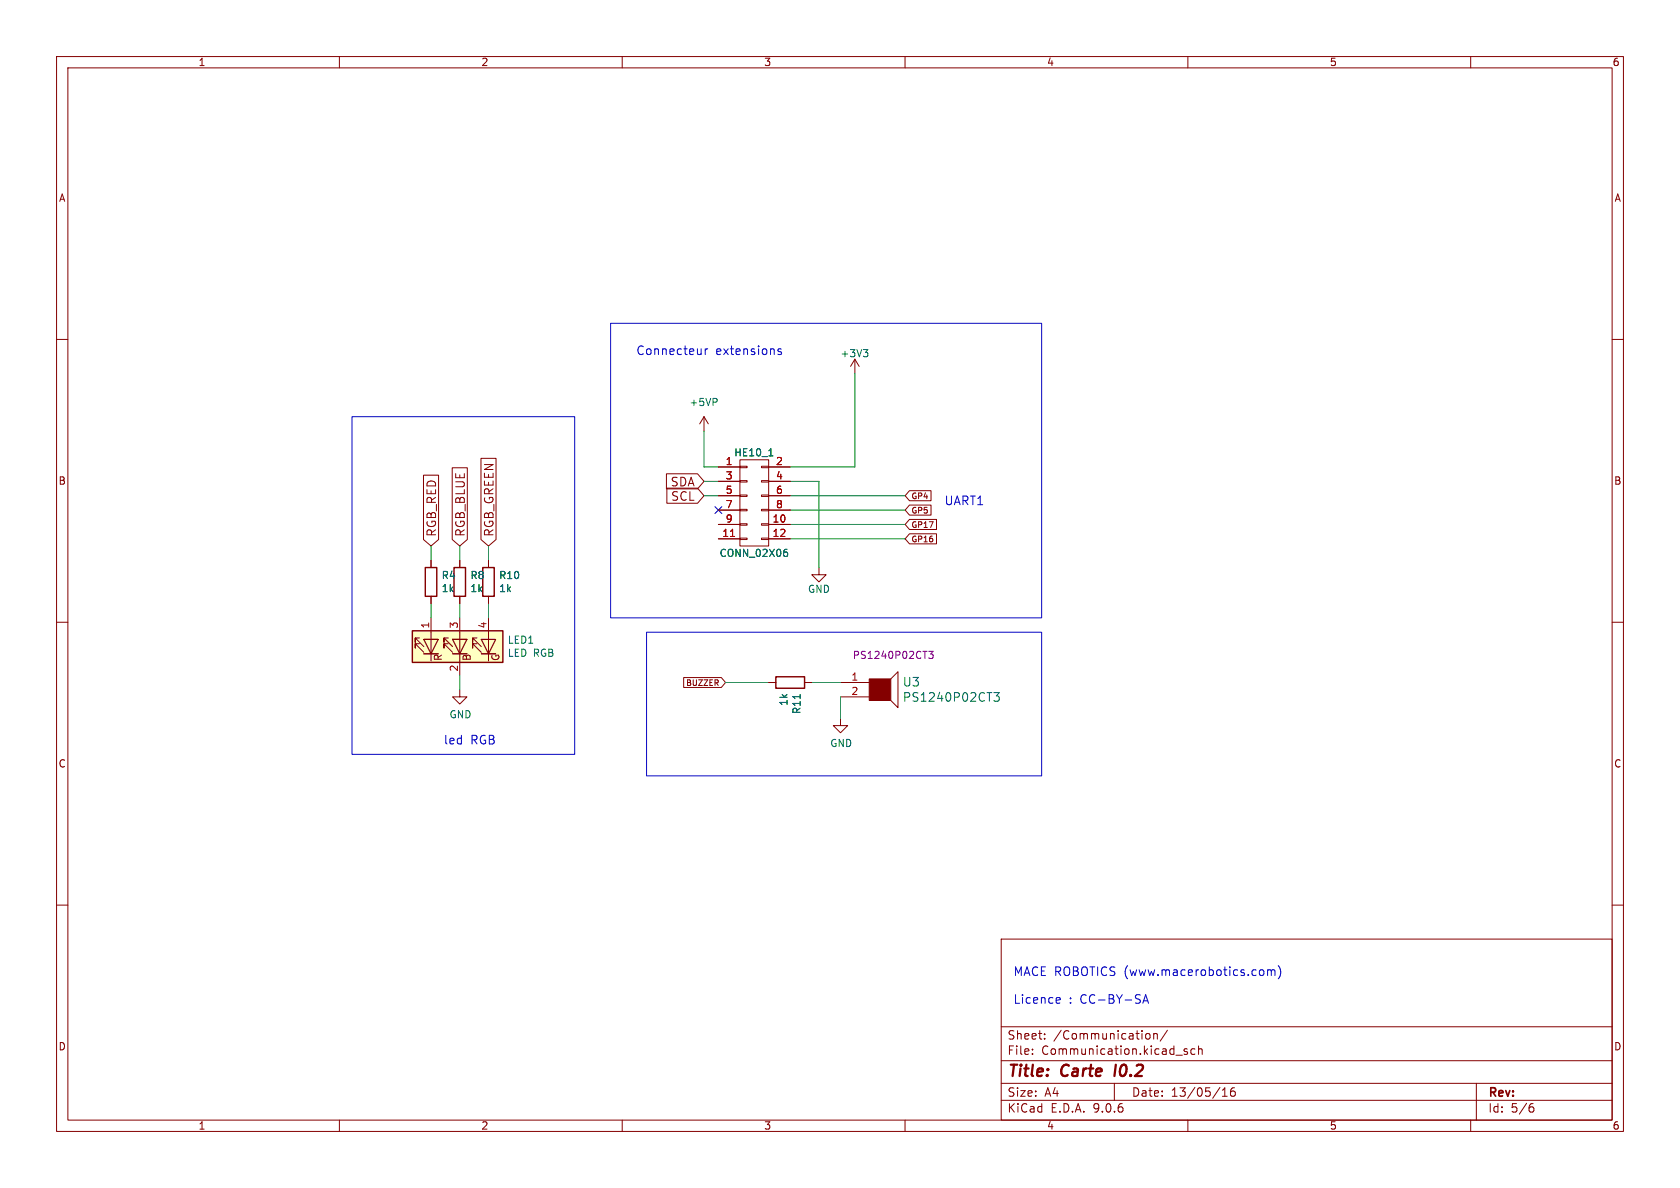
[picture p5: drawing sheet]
<svg xmlns="http://www.w3.org/2000/svg" width="297mm" height="210mm" viewBox="0 0 297 210" stroke-linecap="round" stroke-linejoin="round" font-family="sans-serif">
<g fill="none" stroke="#840000" stroke-width=".18">
<path d="M10 10h277v190h-277zM12 12h273v186h-273zM60 10v2M110 10v2M160 10v2M210 10v2M260 10v2M10 60h2M124.5 73.7l-.8 1.2M124.5 73.7l.7 1.2M124.5 73.7v2.5M285 60h2"/>
<path d="M10 110h2M285 110h2M148.6 127v1.3h1.3l-1.3 1.2-1.3-1.2h1.3M148.6 120.7h5.1M148.6 123.2h5.1M157.5 120l1.2-1.3v6.4l-1.2-1.3M10 160h2M177 166h108v32h-108zM285 160h2M60 198v2M110 198v2M160 198v2"/>
<path d="M177 194.5h108M177 191.5h108M177 187.5h108M177 181.5h108M182.5 186.3v.1M182.5 185.5v.1M184.7 183.6v.1M184.7 182.8v.1M197 191.5v3M202.6 182.8l.4-.1 .3 .3v.4l-.1 .2-.4 .1-.2-.1M204 182.8l.2-.1 .3 .1 .1 .9M204 182.7v1"/>
<path d="M206.4 182.1l-1.3 2M209.9 185.5l-.4-.1-.2 .2 .1 .2 .5 .2v.3h-.6M210 198v2M211.2 185.5l-.4-.1-.3 .3v.4l.2 .2h.5M211.9 185.5l.2-.1 .4 .1v.9M211.9 184.9v1.5M216.1 193.8h.9M216.1 192.7l.4-.4v1.5M218.2 192.3a.59 .59 0 0 0-.7 .6v.6l.2 .2 .4 .1 .2-.1 .1-.5-.2-.3h-.4l-.3 .3M260 198v2M261 191.5v6.5M270.6 195.7h.4l.2 .3-.1 .5-.5 .1"/>
<path d="M271 195.1l-.4 .1"/>
</g>
<path d="M197.3 188.2l-.3 2" fill="none" stroke="#840000" stroke-width=".4"/>
<path d="M153.7 120h3.8v3.8h-3.8z" fill="#840000" stroke="#840000" stroke-width=".18"/>
<path d="M126.7 70.5l.1 .2-.1 .3M175.7 122.4h.9l-.5 .6 .5 .2v.6l-.2 .2h-.5l-.2-.2" fill="none" stroke="#006464" stroke-width=".18"/>
<path d="M164.2 115.1h.8l-.5 .5 .4 .1v.6l-.2 .1-.5-.1" fill="none" stroke="#840084" stroke-width=".18"/>
<path d="M72.9 111.5h16v5.6h-16z" fill="#ffffc2"/>
<path d="M74.9 113h2.6l-1.3 2.6zM74.9 115.6h2.6M80 113h2.5l-1.2 2.6zM80 115.6h2.5M85.1 113h2.5l-1.2 2.6zM85.1 115.6h2.5" fill="none" stroke="#840000" stroke-width=".2"/>
<g fill="none" stroke="#840000" stroke-width=".18">
<path d="M151.1 63.5l-.7 1.3M151.1 63.5l.8 1.3M151.1 63.5v2.5M74.9 84h2.6v11.4l-1.3 1.1-1.3-1.1zM76.2 99.1v1.2M79.9 82.7h2.7v12.7l-1.3 1.1-1.4-1.1zM81.3 99.1v1.2M85 81h2.7v14.4l-1.3 1.1-1.4-1.1zM86.4 99.1v1.2M117.8 83.8h5.5l1.2 1.3-1.2 1.3h-5.5zM117.9 86.3h5.4l1.2 1.3-1.2 1.4h-5.4zM127 82.6h3.8"/>
<path d="M127 85.1h3.8M127 87.6h3.8M127 90.2h3.8M127 92.7h3.8M127 95.3h3.8M130.8 81.3h5.1v15.2h-5.1zM130.8 82.4h1.3v.3h-1.3zM130.8 85h1.3v.2h-1.3zM130.8 87.5h1.3v.3h-1.3zM130.8 90h1.3v.3h-1.3zM130.8 92.6h1.3v.2h-1.3zM130.8 95.1h1.3v.3h-1.3z"/>
<path d="M134.6 82.4h1.3v.3h-1.3zM134.6 85h1.3v.2h-1.3zM134.6 87.5h1.3v.3h-1.3zM134.6 90h1.3v.3h-1.3zM134.6 92.6h1.3v.2h-1.3zM134.6 95.1h1.3v.3h-1.3zM135.9 82.6h3.8M135.9 85.1h3.8M135.9 87.6h3.8M135.9 90.2h3.8M135.9 92.7h3.8M135.9 95.3h3.8"/>
<path d="M160.8 91.8h4.8v1.8h-4.8l-.8-.9zM160.8 94.4h4.8v1.7h-4.8l-.8-.8zM160.8 89.3h3.8v1.8h-3.8l-.8-.9zM160.8 86.7h3.8v1.8h-3.8l-.8-.9zM74.2 113.8h-.8v.8v-.8l1.5 1.5M74.2 112.8h-.8v.7v-.7l1.5 1.5M74.9 115.6h2.6M74.9 113h.1M74.9 113h2.6zM76.2 105.4v1.3M76.2 109.2v7.6M79.2 113.8h-.7v.8v-.8l1.5 1.5"/>
<path d="M79.2 112.8h-.7v.7v-.7l1.5 1.5M80 115.6h2.5M80 113h.1M80 113h2.5zM81.3 105.4v1.3M81.3 109.2v10.2M84.3 113.8h-.7v.8v-.8l1.5 1.5M84.3 112.8h-.7v.7v-.7l1.5 1.5M85.1 115.6h2.5M86.4 105.4v1.3M86.4 109.2v7.6M120.9 119.8h6.6l.8 .9-.8 .8h-6.6z"/>
<path d="M144.8 100.3v1.3h1.2l-1.2 1.3-1.3-1.3h1.3M81.3 121.9v1.3h1.2l-1.2 1.3-1.3-1.3h1.3M135.9 120.7h1.3M142.2 120.7h1.3"/>
</g>
<path d="M72.9 111.5h16v5.6h-16zM75.2 100.3h2v5.1h-2zM80.3 100.3h2v5.1h-2zM85.3 100.3h2.1v5.1h-2.1zM137.2 119.6h5v2.1h-5z" fill="none" stroke="#840000" stroke-width=".25"/>
<path d="M152.6 61.8h.8l-.4 .5M153.2 62.3l.2 .2v.3l-.2 .3M135.9 80.6h.7M138.8 97.6h.2l.2 .2v.4l-.4 .2M138.9 97.1h.2M141.4 122.8v.7" fill="none" stroke="#006464" stroke-width=".18"/>
<path d="M129.1 94.8h.8" fill="none" stroke="#a90000" stroke-width=".18"/>
<g fill="none" stroke="#009600" stroke-width=".18">
<path d="M124.5 76.2v6.4h2.5M151.1 66v16.6h-11.4M76.2 96.5v2.6M81.3 96.5v2.6M86.4 96.5v2.6M124.5 85.1h2.5M124.5 87.6h2.5M139.7 85.1h5.1v15.2M139.7 87.6h20.3M139.7 95.3h20.3M139.7 90.2h20.3M139.7 92.7h20.3"/>
<path d="M76.2 106.7v2.5M81.3 106.7v2.5M81.3 119.4v2.5M86.4 106.7v2.5M128.3 120.7h7.6M143.5 120.7h5.1M148.6 123.2v3.8"/>
</g>
<path d="M126.4 89.6l1.2 1.2M127.6 89.6l-1.2 1.2" fill="none" stroke="#000084" stroke-width=".18"/>
<g fill="none" stroke="#0000c2" stroke-width=".18">
<path d="M107.9 57.2h76.2v52h-76.2zM62.2 73.7h39.4v59.7h-39.4zM124.7 61.7v1M125.1 61.7h-.3l-.1 .3M138.1 61.7h-.4l-.2 .2 .1 .2 .5 .1v.4h-.6M114.3 111.8h69.8v25.4h-69.8zM186.9 176.3l.5 .1v.3l-.7 .1M187.4 177.3l-.5 .1M202 177.4l.5-1.6 .5 1.6M202.2 176.9h.7M223.1 171.4l.3 .3v.5l-.3 .2M224.1 171.6l.4-.2 .2 .3"/>
<path d="M224.1 171.4v1M224.7 171.7l.3-.3 .3 .1 .1 .9M224.7 171.7v.7M226 170.7a1.75 1.75 0 0 1 0 2.3"/>
</g>
<g font-size="2.8" fill="#840000">
<text x="178" y="190.9">Title:</text>
<text x="187.7" y="190.9">Carte</text>
<text x="197.9" y="190.9">I0.2</text>
</g>
<g font-size="2.1" fill="#0000c2">
<text x="112.4" y="63">Connecteur</text>
<text x="126.5" y="63">extensions</text>
<text x="166.9" y="89.4">UART1</text>
<text x="78.4" y="131.8">led</text>
<text x="83.2" y="131.8">RGB</text>
<text x="179.1" y="172.6">MACE ROBOTICS (www.macerobotics.com)</text>
<text x="179.1" y="177.6">Licence</text>
<text x="188.9" y="177.6">: CC-BY-SA</text>
</g>
<g font-size="2.1" fill="#840000">
<text x="118.5" y="86.2">SDA</text>
<text x="118.6" y="88.7">SCL</text>
<text x="77.3" y="95" transform="rotate(-90 77.3 95)">RGB_RED</text>
<text x="82.4" y="95" transform="rotate(-90 82.4 95)">RGB_BLUE</text>
<text x="87.5" y="95" transform="rotate(-90 87.5 95)">RGB_GREEN</text>
<text x="178" y="184">Sheet:</text>
<text x="186.2" y="184">/Communication/</text>
<text x="178" y="186.7">File:</text>
<text x="184.1" y="186.7">Communication.kicad_sch</text>
<text x="178" y="196.9">KiCad</text>
<text x="178" y="194.1">Size:</text>
<text x="184.7" y="194.1">A4</text>
<text x="185.7" y="196.9">E.D.A.</text>
<text x="193.3" y="196.9">9.0.6</text>
<text x="200" y="194.1">Date:</text>
<text x="207" y="194.1">13/05/16</text>
<text x="263" y="194.3">Rev:</text>
<text x="263" y="196.9">Id:</text>
<text x="267.1" y="196.9">5/6</text>
</g>
<g font-size="2.1" fill="#006464">
<text x="159.5" y="124.3">PS1240P02CT3</text>
<text x="159.5" y="121.6">U3</text>
</g>
<g font-size="1.8" fill="#840000">
<text x="35" y="11.9">1</text>
<text x="85" y="11.9">2</text>
<text x="135" y="11.9">3</text>
<text x="185" y="11.9">4</text>
<text x="235" y="11.9">5</text>
<text x="285" y="11.9">6</text>
<text x="10.3" y="35.9">A</text>
<text x="285.3" y="35.9">A</text>
<text x="10.3" y="85.9">B</text>
<text x="285.3" y="85.9">B</text>
<text x="78.3" y="116.9" transform="rotate(-90 78.3 116.9)">R</text>
<text x="83.4" y="116.9" transform="rotate(-90 83.4 116.9)">B</text>
<text x="88.5" y="116.9" transform="rotate(-90 88.5 116.9)">G</text>
<text x="10.3" y="135.9">C</text>
<text x="285.3" y="135.9">C</text>
<text x="10.3" y="185.9">D</text>
<text x="285.3" y="185.9">D</text>
<text x="35" y="199.9">1</text>
<text x="85" y="199.9">2</text>
<text x="135" y="199.9">3</text>
<text x="185" y="199.9">4</text>
<text x="235" y="199.9">5</text>
<text x="285" y="199.9">6</text>
</g>
<g font-size="1.8" fill="#006464">
<text x="148.5" y="63.3">+3V3</text>
<text x="121.8" y="72">+5VP</text>
<text x="129.7" y="80.9">HE10_1</text>
<text x="127.1" y="98.7">CONN_02X06</text>
<text x="78" y="102.6">R4</text>
<text x="78" y="104.9">1k</text>
<text x="83.1" y="102.6">R8</text>
<text x="83.1" y="104.9">1k</text>
<text x="88.1" y="102.6">R10</text>
<text x="88.1" y="104.9">1k</text>
<text x="142.7" y="105">GND</text>
<text x="89.7" y="114">LED1</text>
<text x="89.7" y="116.3">LED RGB</text>
<text x="139.4" y="124.9" transform="rotate(-90 139.4 124.9)">1k</text>
<text x="79.4" y="127.2">GND</text>
<text x="141.7" y="126.3" transform="rotate(-90 141.7 126.3)">R11</text>
<text x="146.7" y="132.3">GND</text>
</g>
<g font-size="1.8" fill="#a90000">
<text x="128.2" y="82.3">1</text>
<text x="137.1" y="82.3">2</text>
<text x="128.2" y="84.8">3</text>
<text x="128.2" y="87.4">5</text>
<text x="128.2" y="89.9">7</text>
<text x="137.1" y="84.8">4</text>
<text x="137.1" y="87.4">6</text>
<text x="137.1" y="89.9">8</text>
<text x="127.6" y="95">11</text>
<text x="128.2" y="92.5">9</text>
<text x="136.5" y="92.5">10</text>
<text x="136.5" y="95">12</text>
<text x="75.9" y="111.2" transform="rotate(-90 75.9 111.2)">1</text>
<text x="81" y="111.2" transform="rotate(-90 81 111.2)">3</text>
<text x="86.1" y="111.2" transform="rotate(-90 86.1 111.2)">4</text>
<text x="81" y="118.8" transform="rotate(-90 81 118.8)">2</text>
<text x="150.4" y="120.4">1</text>
<text x="150.4" y="122.9">2</text>
</g>
<text font-size="1.8" fill="#840084" x="150.7" y="116.7">PS1240P02CT3</text>
<g font-size="1.4" fill="#840000">
<text x="161" y="88.4">GP4</text>
<text x="161" y="93.5">GP17</text>
<text x="161" y="91">GP5</text>
<text x="161" y="96.1">GP16</text>
<text x="121.2" y="121.5">BUZZER</text>
</g>
</svg>
